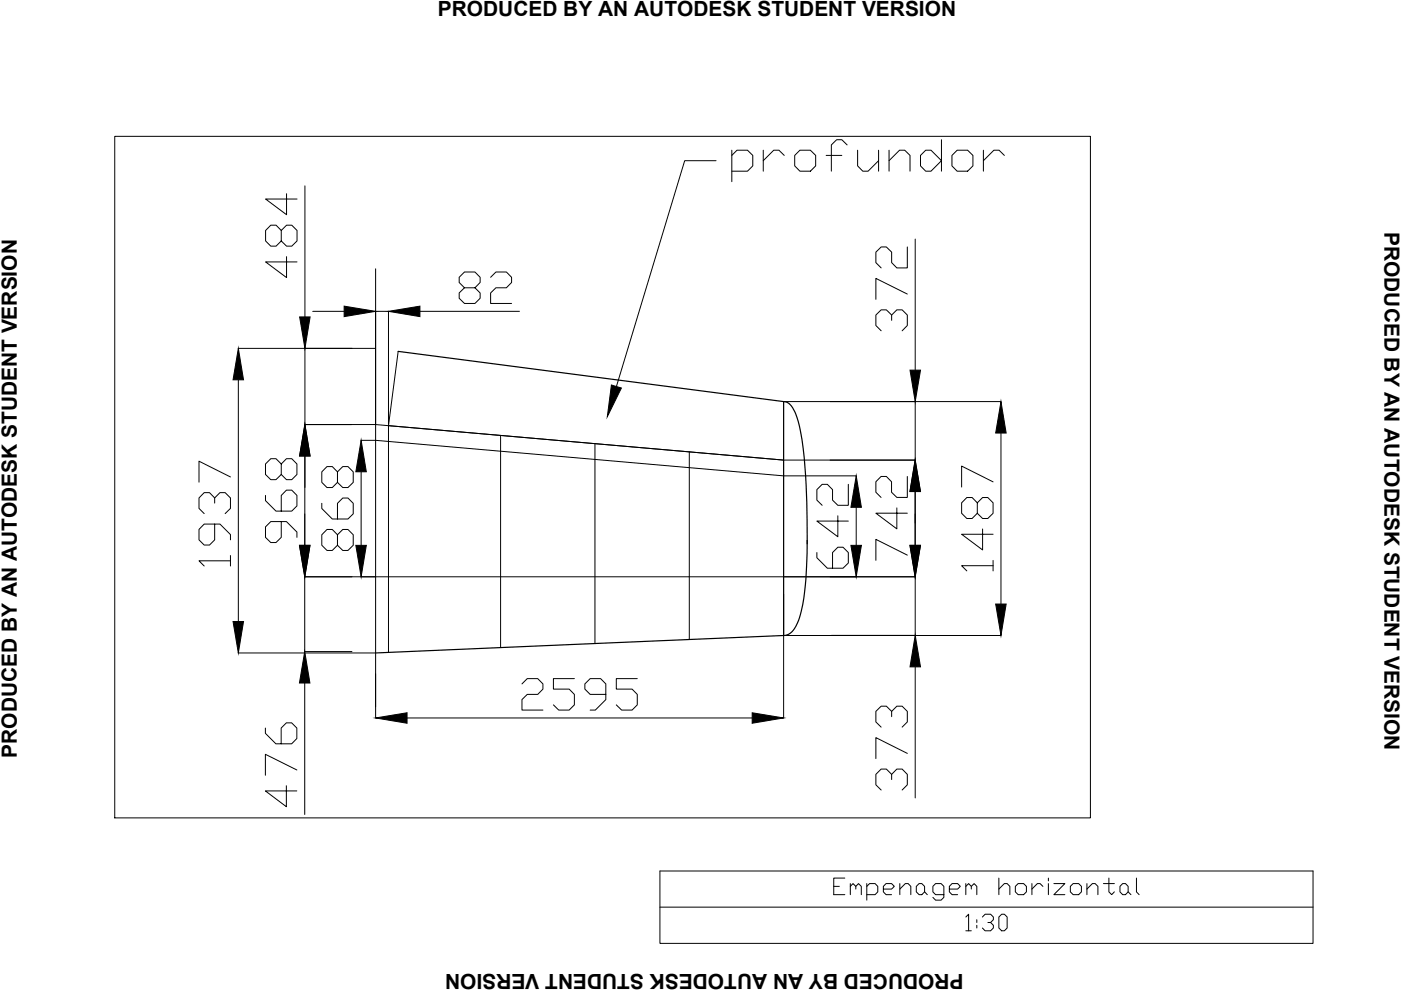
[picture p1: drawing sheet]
<svg xmlns="http://www.w3.org/2000/svg" width="297mm" height="210mm" viewBox="0 0 297 210" stroke-linecap="round" stroke-linejoin="round" font-family="sans-serif">
<!-- layer: 0 -->
<path d="M84.4 74.5l81.7 10.6v49.6M166.1 85.1a2.75 2.75 0 0 1 2.4 2.2 30.9 30.9 0 0 1 2 9.7l.6 9.5v8.8M171.1 114.6a63.7 63.7 0 0 1-1.4 15.6 6 6 0 0 1-2.6 4.3l-1 .2-86.5 3.7" fill="none" stroke="#000" stroke-width=".25"/>
<g fill="none" stroke="#000" stroke-width=".21">
<path d="M64.7 39.4v27.8M59.6 48.9l1.2-1.2h1.1l1.1 1.2v2.2l-1.1 1.1h-1.1l-1.2-1.1v-2.2l-1.1-1.2h-1.1l-1.1 1.2v2.2l1.1 1.1h1.1l1.1-1.1M60.8 54.4v4.5l-4.5-3.4h6.7M60.8 41.1v4.4l-4.5-3.3h6.7M50.5 73.9h29.1M64.7 73.9v16.1M50.5 80.5v51.3M64.6 90h10M64.7 96.7v6.6M82.4 90.2l83.7 7.4M45.5 111.1v3.4l-1.1 1.1h-1.1l-1.1-1.1v-2.3l1.1-1.1h3.3l2.3 2.2v1.2M45.5 106.7v-1.1l-1.1-1.1h-1.1l-1.1 1.1v2.2l1.1 1.1"/>
<path d="M45.5 105.6l1.1-1.1h1.1l1.2 1.1v2.2l-1.2 1.1M48.9 118.9h-6.7l1.1 1.1M48.9 101.1l-6.7-3.3v4.4M48.9 117.8v2.2M50.5 138.4h29.1"/>
</g>
<path d="M63.5 67.2h2.3l-1.1 6.7zM50.5 73.9l1.1 6.6h-2.2zM64.7 90l1.1 6.7h-2.3zM49.4 131.8h2.2l-1.1 6.6z" fill="#000" stroke="#000" stroke-width=".21"/>
<!-- layer: cotas -->
<g fill="none" stroke="#000" stroke-width=".21">
<path d="M24.3 28.9h206.9v144.5h-206.9zM151.8 34.1h-6.6l-14.5 47.9M155.2 32.9l1.1-1.1h2.2l1.1 1.1v2.3l-1.1 1.1h-3.3M155.2 31.8v6.7M161.8 31.8v4.5M166.3 32.9l-1.2-1.1h-1.1l-2.2 2.3M168.5 32.9l1.1-1.1h2.2l1.1 1.1v2.3l-1.1 1.1h-2.2l-1.1-1.1zM175.2 32.9h3.3M179.6 30.7l-1.1-1.1h-1.1l-1.1 1.1v5.6M181.8 31.8v3.4l1.1 1.1h1.2l2.2-2.2M186.3 31.8v4.5M188.5 34.1l2.2-2.3h1.1l1.1 1.1v3.4"/>
<path d="M188.5 31.8v4.5M195.2 32.9l1.1-1.1h1.1l2.2 2.3-2.2 2.2h-1.1l-1.1-1.1zM199.6 29.6v6.7M201.8 32.9l1.1-1.1h2.3l1.1 1.1v2.3l-1.1 1.1h-2.3l-1.1-1.1zM208.5 31.8v4.5M212.9 32.9l-1.1-1.1h-1.1l-2.2 2.3M79.6 57v95.2M104 58.8l1.1-1.1h2.3l1.1 1.1v1.1l-1.1 1.1h-2.3l-1.1 1.1v2.2h4.5M192.4 52.4v4.4h-2.3l-1.1-1.1v-2.2l-1.1-1.1h-1.1l-1.1 1.1v2.2l1.1 1.1M194 50.7v27.8M66.3 66h6.7M79.6 66h2.8v24"/>
<path d="M84.4 74.5l-2 15.7v48.1M89 66h21.1M98.5 61l-1.1-1.1v-1.1l1.1-1.1h2.2l1.1 1.1v1.1l-1.1 1.1h-2.2l-1.1 1.1v1.1l1.1 1.1h2.2l1.1-1.1v-1.1l-1.1-1.1M189 67.9v-1.1l-1.1-1.1h-1.1l-1.1 1.1v2.2l1.1 1.1M189 66.8l1.1-1.1h1.2l1.1 1.1v2.2l-1.1 1.1M192.4 62.3l-6.7-3.3v4.5M59.6 98.4l1.1-1.1h1.2l1.1 1.1v2.2l-1.1 1.1h-1.2l-1.1-1.1v-2.2l-1.1-1.1h-1.1l-1.1 1.1v2.2l1.1 1.1h1.1l1.1-1.1M64.6 96.7v18.9M76.5 93.4h3.1l86.5 7.5h15.5M106.1 92.3v45M126.1 94.1v42.4M146.1 95.8v39.8"/>
<path d="M166.2 85.1h46M194 85.1l.1 12.5h-28l-86.5-7.6h-15M212.2 91.8v36.3M56.3 105v1.1l2.2 2.3h3.4l1.1-1.1v-2.3l-1.1-1.1h-1.2l-1.1 1.1v3.4M59.6 110.6v3.3l-1.1 1.1h-1.1l-1.1-1.1v-2.2l1.1-1.1h3.3l2.3 2.2v1.1M68.2 106.7v1.1l2.2 2.2h3.4l1.1-1.1v-2.2l-1.1-1.1h-1.1l-1.1 1.1v3.3M71.6 113.4l1.1-1.1h1.1l1.1 1.1v2.2l-1.1 1.1h-1.1l-1.1-1.1v-2.2l-1.2-1.1h-1.1l-1.1 1.1v2.2l1.1 1.1h1.1l1.2-1.1M71.6 100l1.1-1.1h1.1l1.1 1.1v2.3l-1.1 1.1h-1.1l-1.1-1.1v-2.3l-1.2-1.1h-1.1l-1.1 1.1v2.3l1.1 1.1h1.1l1.2-1.1M76.6 100v15.6M173.2 117.2v1.1l2.2 2.2h3.3l1.2-1.1v-2.2l-1.2-1.2h-1.1l-1.1 1.2v3.3M177.6 109.4v4.4l-4.4-3.3h6.7M179.9 102.7v4.4h-2.3l-1.1-1.1v-2.2l-1.1-1.1h-1.1l-1.1 1.1v2.2l1.1 1.1"/>
<path d="M181.5 107.6v8M190.1 107.7v4.4l-4.4-3.3h6.7M192.4 117.7l-6.7-3.3v4.4M192.4 101v4.5h-2.3l-1.1-1.1v-2.3l-1.1-1.1h-1.1l-1.1 1.1v2.3l1.1 1.1M194 104.2v11.4M207.2 106.6l1.1-1.1h1.1l1.2 1.1v2.2l-1.2 1.1h-1.1l-1.1-1.1v-2.2l-1.1-1.1h-1.1l-1.1 1.1v2.2l1.1 1.1h1.1l1.1-1.1M208.3 112.2v4.4l-4.4-3.3h6.7M210.6 119.9h-6.7l1.1 1.1M210.6 102.2l-6.7-3.4v4.5M210.6 118.8v2.2M166.1 126v26.2M166.2 134.7h46"/>
<path d="M194 134.7l.1-12.4h-129.5v15.8h10M56.3 154.4v1.1l2.2 2.2h3.3l1.1-1.1v-2.2l-1.1-1.1h-1.1l-1.1 1.1v3.3M64.6 144.8v27.9M86.3 152.2h73.2M110.7 145l1.1-1.1h2.2l1.1 1.1v1.1l-1.1 1.1h-2.2l-1.1 1.1v2.3h4.4M121.8 143.9h-4.5v2.2h3.4l1.1 1.1v2.3l-1.1 1.1h-2.2l-1.2-1.1M128.4 147.2h-3.3l-1.1-1.1v-1.1l1.1-1.1h2.2l1.1 1.1v3.3l-2.2 2.3h-1.1M135.1 143.9h-4.4v2.2h3.3l1.1 1.1v2.3l-1.1 1.1h-2.2l-1.1-1.1M189 151.9v-1.1l-1.1-1.1h-1.1l-1.1 1.1v2.3l1.1 1.1M189 150.8l1.1-1.1h1.2l1.1 1.1v2.3l-1.1 1.1M192.4 159.7l-6.7-3.3v4.4M194 141.4v27.8"/>
<path d="M60.7 166.6v4.4l-4.4-3.3h6.6M62.9 163.3l-6.6-3.4v4.5M189 165.3v-1.1l-1.1-1.1h-1.1l-1.1 1.1v2.2l1.1 1.1M189 164.2l1.1-1.1h1.2l1.1 1.1v2.2l-1.1 1.1M139.9 184.7h138.5v15.3h-138.5zM139.9 192.3h138.5"/>
</g>
<g fill="#000" stroke="#000" stroke-width=".21">
<path d="M73 64.9l6.6 1.1-6.6 1.1zM82.4 66l6.6-1.1v2.2zM192.9 78.5h2.3l-1.2 6.6zM64.6 90l1.1 6.7h-2.2zM129.6 81.6l2.1 .7-2.9 6zM212.2 85.1l1.1 6.7h-2.2zM63.5 115.6h2.2l-1.1 6.7zM76.6 93.4l1.1 6.6h-2.3zM75.4 115.6h2.3l-1.1 6.7zM181.5 100.9l1.1 6.7h-2.2zM180.4 115.6h2.2l-1.1 6.7zM194 97.6l1.1 6.6h-2.2z"/>
<path d="M192.9 115.6h2.2l-1.1 6.7zM192.9 115.6h2.3l-1.2 6.7zM194 97.6l1.2 6.6h-2.3zM211.1 128.1h2.2l-1.1 6.6zM64.6 138.1l1.1 6.7h-2.2zM79.6 152.2l6.7-1.1v2.2zM159.5 151.1l6.6 1.1-6.6 1.1zM194 134.7l1.2 6.7h-2.3z"/>
</g>
<text font-size="8.4" x="176" y="191.9">Empenagem horizontal</text>
<text font-size="7.1" x="203.9" y="198.6">1:30</text>
<g font-size="4.4">
<text x="92.8" y="3.4">PRODUCED BY AN AUTODESK STUDENT VERSION</text>
<text x="293.6" y="49.2" transform="rotate(90 293.6 49.2)">PRODUCED BY AN AUTODESK STUDENT VERSION</text>
<text x="3.5" y="160.6" transform="rotate(-90 3.5 160.6)">PRODUCED BY AN AUTODESK STUDENT VERSION</text>
<text x="204.3" y="206.4" transform="rotate(180 204.3 206.4)">PRODUCED BY AN AUTODESK STUDENT VERSION</text>
</g>
</svg>
